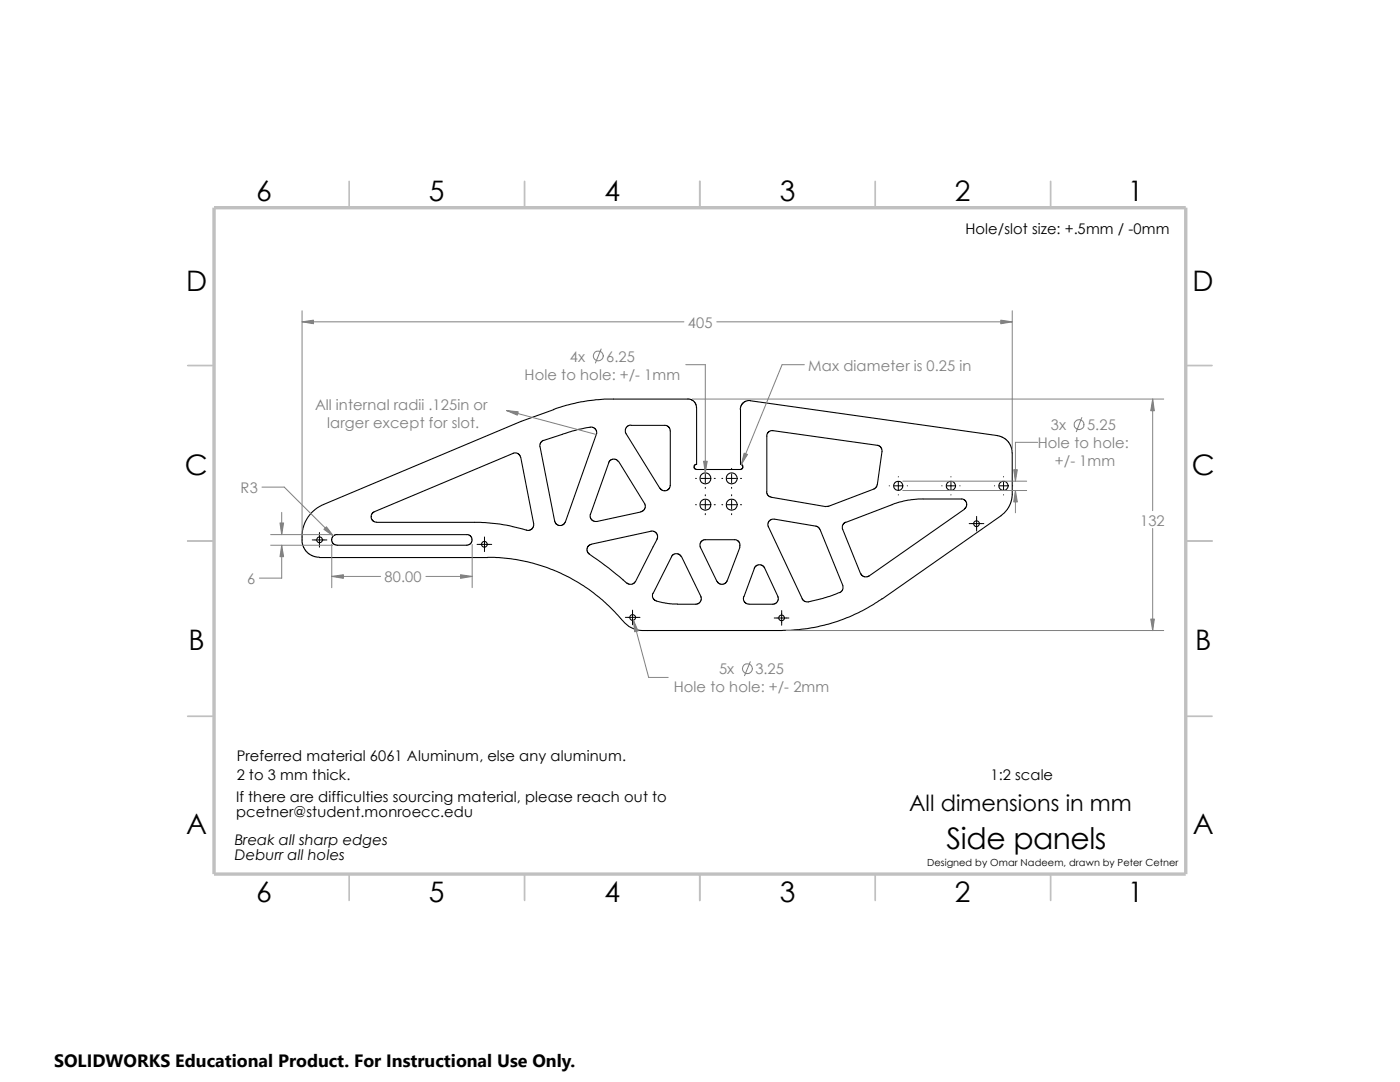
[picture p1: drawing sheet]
<svg xmlns="http://www.w3.org/2000/svg" width="279mm" height="216mm" viewBox="0 0 279 216" stroke-linecap="round" stroke-linejoin="round" font-family="sans-serif">
<g fill="none" stroke="#c0c0c0" stroke-width=".34">
<path d="M69.7 36.2v5.2M104.7 36.2v5.2M139.7 36.2v5.2M174.7 36.2v5.2M209.7 36.2v5.2M37.5 72.9h5.2M236.6 72.9h5.3M37.5 107.9h5.2M236.6 107.9h5.3M37.5 142.9h5.2M236.6 142.9h5.3M69.7 174.4v5.3"/>
<path d="M104.7 174.4v5.3M139.7 174.4v5.3M174.7 174.4v5.3M209.7 174.4v5.3"/>
</g>
<path d="M42.7 41.4h193.9v133h-193.9z" fill="none" stroke="#c0c0c0" stroke-width=".68" stroke-linecap="butt"/>
<g fill="none" stroke="#000" stroke-width=".21">
<path d="M137.3 79.6h-14.9a35.5 35.5 0 0 0-12 2.1M137.3 79.6l.9 .2 .5 .5 .3 1.1v11.3h-.3l-.2 .5 .3 .4 9 .1 .4-.3v-.5l-.4-.2v-11M103.9 91.3l-.4-.7-.4-.2h-.7l-27.7 11.7-.4 .3-.3 .7 .3 .7 .2 .2 .7 .2h20.3a37.5 37.5 0 0 1 9.6 1.6M103.9 91.3l2.6 13.2-.1 .7-.3 .4-.5 .2h-.5M110.5 81.7l-6.5 2.4-39.7 16.7-1 .5-1.4 1.3-1 1.6-.6 1.9v2.1l.4 1.3 .9 .9 .8 .6 1.4 .2M119 86.7l-6.2 17.5-.4 .5-.9 .2-.5-.4-.3-.5M119 86.7l.1-.6-.3-.5-.4-.3-.6-.1-3.6 .8-5.8 1.9-.6 .5-.1 .7 3 14.9M123.4 92.1l-.5-.4-.6-.1-.5 .3-.3 .3-3.7 10.4 .1 .8 .5 .6 .7 .1 8.8-1.9M123.5 92.1l5.2 8.4v1l-.4 .5-.4 .1M125.9 84.8l-.6 .2-.3 .3-.2 .4v.7l6.9 11.1M125.9 84.9h7l.4 .1 .4 .6v11.5l-.4 .6-.6 .3-.7-.3-.3-.3M147.7 81.7l.2-.7 .4-.7 .8-.3 .6-.1 49.3 7"/>
<path d="M153 98.1l.2 .7 .6 .4 11 1.9M154.3 85.9l-.8 .2-.5 .6v11.4M154.3 85.9l21 3 .5 .3 .2 .9-1.1 7.1-.5 .4-9 3.4h-.6M184.2 99.6l-2.3 .1-2.5 .5-10.6 4M184.2 99.6h7.9l.4 .1 .4 .7v.6l-.5 .6M199 86.9l1 .3 .7 .4 .8 1 .5 1.2v9.1l-.3 1.4-.7 1.3-1.2 1.3-23.7 16.6M63.8 111.3h33.5M67.3 106.6l-.8 .4-.3 .7 .3 .8 .8 .3h25.9l.7-.3 .3-.8-.2-.7-.6-.3h-26.1M97.3 111.2a35.3 35.3 0 0 1 27.3 13 5.5 5.5 0 0 0 4.6 1.6h26.8a35 35 0 0 0 20-6.3M118 108.6l11.9-2.6h.6l.4 .2 .3 .7-.1 .7-4.3 8.4-.7 .6h-.5l-.5-.2-3.6-3.1-3.9-2.7M118 108.6l-.7 .5-.2 .4 .1 .6 .4 .5M136 111.1l-.3-.4-.4-.2h-.6l-.6 .4-3.8 7.5"/>
<path d="M136 111.1l3.9 8 .1 .5-.3 .6-.7 .4-4.8-.1-1.9-.2-1.7-.5-.4-.7 .1-.7M147.6 109.2l.1-.4-.2-.7-.6-.4h-6.4l-.6 .4-.2 .4v.7l3.4 6.8M147.7 109.2l-2.8 7-.6 .4h-.5l-.5-.3-.2-.3M152.6 113.4l2.7 5.7v.5l-.1 .5-.8 .5-5.2-.1-.7-.4-.2-.6 .1-.5M152.6 113.3l-.3-.4-.5-.2-.7 .1-.4 .3-2.2 6M154.5 103.6h-.5l-.6 .5-.2 .4 .1 .5 6.8 14.5M154.6 103.6l8.3 1.4 .5 .3 .2 .4M163.7 105.7l4.5 11.1v.7l-.3 .5-.3 .2-3.4 1.2-2.9 .7-.7-.1-.5-.5M168.8 104.2l-.5 .4-.2 .9 3.6 9M192.5 101.6l-19.1 13.3-.9 .2-.4-.2-.3-.5"/>
<circle cx="140.8" cy="95.5" r="1.1"/>
<circle cx="146" cy="95.5" r="1.1"/>
<circle cx="179.3" cy="96.9" r=".92"/>
<circle cx="189.8" cy="96.9" r=".93"/>
<circle cx="200.3" cy="96.9" r=".93"/>
<circle cx="63.8" cy="107.7" r=".57"/>
<circle cx="96.7" cy="108.6" r=".57"/>
<circle cx="140.8" cy="100.7" r="1.1"/>
<circle cx="146" cy="100.7" r="1.1"/>
<circle cx="194.9" cy="104.5" r=".57"/>
<circle cx="126.3" cy="123.2" r=".57"/>
<circle cx="156" cy="123.3" r=".57"/>
</g>
<g fill="none" stroke="#000" stroke-width=".2">
<path d="M138.8 95.5h.2M139.9 95.5h1.7M140.8 93.5v.2M140.8 94.6v1.8M140.8 97.2v.3M140.8 98.7v.2M140.8 99.8v1.8M142.5 95.5h.2M144.1 95.5h.1M145.1 95.5h1.8M146 93.5v.2M146 94.6v1.8"/>
<path d="M146 97.2v.3M146 98.7v.2M146 99.8v1.8M147.8 95.5h.2M177.5 96.9h.1M178.4 96.9h1.8M179.3 95.1v.1M179.3 96.1v1.7M179.3 98.7v.1M181.1 96.9h.1M188 96.9h.1M188.9 96.9h1.8"/>
<path d="M189.8 95.1v.1M189.8 96.1v1.7M189.8 98.7v.1M191.6 96.9h.1M198.5 96.9h.1M199.4 96.9h1.8M200.3 95.1v.1M200.3 96.1v1.7M200.3 98.7v.1M202.1 96.9h.1M62.3 107.7h2.9M63.8 106.3v2.9"/>
<path d="M95.2 108.6h2.9M96.7 107.1v3M138.8 100.7h.2M139.9 100.7h1.7M140.8 102.5v.2M142.5 100.7h.2M144.1 100.7h.1M145.1 100.7h1.8M146 102.5v.2M147.8 100.7h.2M193.4 104.5h2.9M194.9 103v3"/>
<path d="M124.8 123.2h2.9M126.2 121.8v2.9M154.5 123.3h2.9M156 121.8v3"/>
</g>
<g fill="none" stroke="#808080" stroke-width=".2">
<path d="M60.3 64.2h76.2M60.3 62v44.3M120 69.6l-1.2 2.8M136.9 72.8h3.9v21.6M138.2 79.6h94M143 64.2h59M160.5 72.8h-4.4l-8.1 19.9M202 62v27.5M230 79.6v22.3M52.3 97.2h4.4l9.8 9.8M103.1 82.5l-2-.6 17.9 4.8M180.2 96h24.7"/>
<path d="M180.2 97.9h24.7M202.6 97.9v4.4M207.1 88.3h-4.5v7.7M215.9 83.3l-1.1 2.8M54 106.7h12.4M54 108.8h12.4M56.2 108.8v6.6h-4.4M56.2 102.2v4.5M66.2 115h9.7M66.2 108.6v8.7M85 115h9.2M94.2 108.6v8.7"/>
<path d="M230 105.5v20.3M126.4 123.7l3.1 11.5h3.8M149.7 132l-1.1 2.8M156.9 125.8h75.3"/>
<circle cx="119.4" cy="71" r=".99"/>
<circle cx="215.3" cy="84.7" r=".98"/>
<circle cx="149.2" cy="133.4" r=".99"/>
</g>
<g fill="#808080" stroke="#808080" stroke-width=".2">
<path d="M101.1 81.9l2.3 .3-.1 .6z"/>
<path d="M126.4 123.7l.9 2.2-.6 .2z"/>
<path d="M91.9 114.7l2.3 .3-2.3 .4z"/>
<path d="M230 79.6l.4 2.4h-.7z"/>
<path d="M229.7 123.5h.7l-.4 2.3z"/>
<path d="M56.2 108.8l.4 2.3h-.7z"/>
<path d="M65.2 105.1l1.3 1.9-1.9-1.4z"/>
<path d="M55.9 104.4h.7l-.4 2.3z"/>
<path d="M60.3 64.2l2.3-.3v.7z"/>
<path d="M140.4 92h.7l-.3 2.4z"/>
<path d="M202.3 93.7h.7l-.4 2.3z"/>
<path d="M199.7 63.9l2.3 .3-2.3 .4z"/>
<path d="M202.6 97.9l.4 2.3h-.7z"/>
<path d="M66.2 115l2.3-.3v.7z"/>
<path d="M148.5 90.4l.7 .3-1.2 2z"/>
</g>
<path d="M10.8 209.2h104.1v6.7h-104.1z" fill="#fff"/>
<text font-size="5.9" x="188.9" y="169.4">Side panels</text>
<g font-size="5.6">
<text x="51.1" y="40">6</text>
<text x="85.6" y="40">5</text>
<text x="120.6" y="40">4</text>
<text x="155.6" y="40">3</text>
<text x="190.6" y="40">2</text>
<text x="225.1" y="40">1</text>
<text x="37.1" y="58">D</text>
<text x="238" y="58">D</text>
<text x="36.9" y="94.7">C</text>
<text x="237.8" y="94.7">C</text>
<text x="37.6" y="129.8">B</text>
<text x="238.5" y="129.8">B</text>
<text x="37.1" y="166.5">A</text>
<text x="238.1" y="166.5">A</text>
<text x="51.1" y="180">6</text>
<text x="85.6" y="180">5</text>
<text x="120.6" y="180">4</text>
<text x="155.6" y="180">3</text>
<text x="190.6" y="180">2</text>
<text x="225.1" y="180">1</text>
</g>
<text font-size="4.5" x="181.4" y="161.8">All dimensions in mm</text>
<text font-size="3.6" x="10.8" y="213">SOLIDWORKS Educational Product. For Instructional Use Only.</text>
<g font-size="2.9">
<text x="192.7" y="46.7">Hole/slot size: +.5mm / -0mm</text>
<text x="47.2" y="151.9">Preferred material 6061 Aluminum, else any aluminum.</text>
<text x="47.2" y="155.7">2 to 3 mm thick.</text>
<text x="197.7" y="155.7">1:2 scale</text>
<text x="47.1" y="160.1">If there are difficulties sourcing material, please reach out to</text>
<text x="47.1" y="163">pcetner@student.monroecc.edu</text>
<text x="46.9" y="171.6">Deburr all holes</text>
<text x="46.9" y="168.7">Break all sharp edges</text>
</g>
<g font-size="2.9" fill="#808080">
<text x="137.3" y="65.4">405</text>
<text x="104.7" y="75.7">Hole to hole: +/- 1mm</text>
<text x="113.7" y="72.2">4x</text>
<text x="121" y="72.2">6.25</text>
<text x="161.3" y="74">Max diameter is 0.25 in</text>
<text x="62.9" y="81.9">All internal radii .125in or</text>
<text x="65.3" y="85.4">larger except for slot.</text>
<text x="207.1" y="89.5">Hole to hole:</text>
<text x="209.7" y="85.9">3x</text>
<text x="217" y="85.9">5.25</text>
<text x="210.5" y="93">+/- 1mm</text>
<text x="48" y="98.4">R3</text>
<text x="227.5" y="104.9">132</text>
<text x="49.3" y="116.5">6</text>
<text x="76.7" y="116.2">80.00</text>
<text x="143.5" y="134.6">5x</text>
<text x="150.7" y="134.6">3.25</text>
<text x="134.5" y="138.1">Hole to hole: +/- 2mm</text>
</g>
<text font-size="2" x="185" y="172.9">Designed by Omar Nadeem, drawn by Peter Cetner</text>
</svg>
